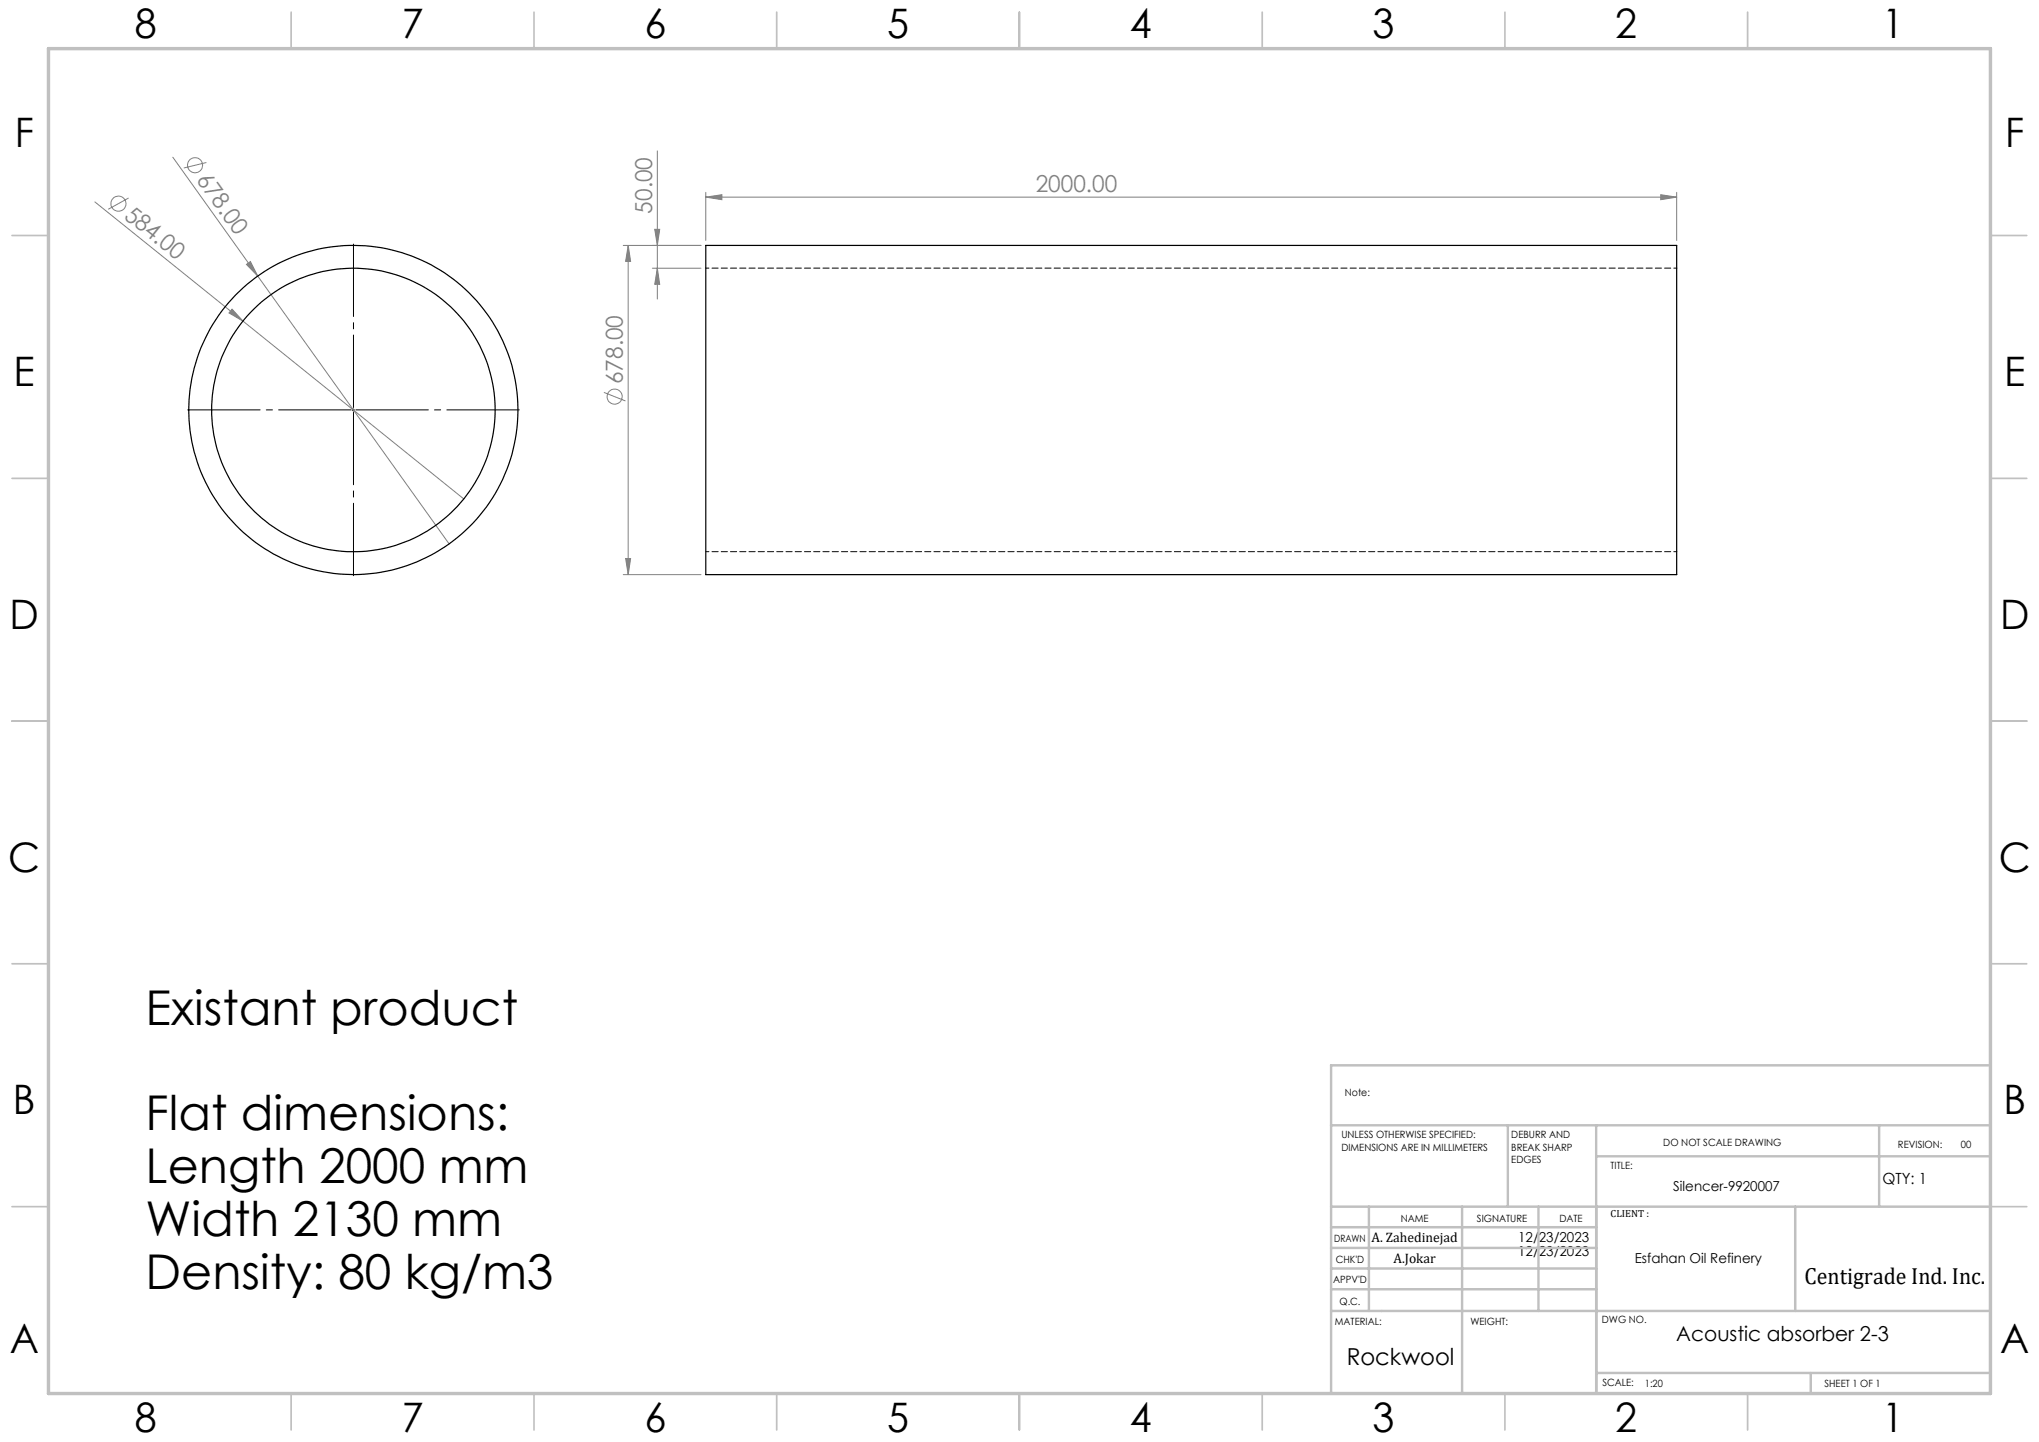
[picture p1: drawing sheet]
<svg xmlns="http://www.w3.org/2000/svg" width="420mm" height="297mm" viewBox="0 0 420 297" stroke-linecap="round" stroke-linejoin="round" font-family="sans-serif">
<g fill="none" stroke="#808080" stroke-width=".21">
<path d="M35.6 32.4l17.5 24.5M42.5 33.5l-4.6 1.1M135.4 31.1v30.5M145.4 39.6v9.9M345.4 39.6v9.9M19.5 41.6l30.6 24.5M26.5 40.8l-4.2 2.3M50.8 54.5l.8-.6 1.5 3zM53.1 56.9l39.4 55.1M128.4 50.5h16M129.4 50.5l.5 3.3h-1zM129.4 50.5v67.9"/>
<path d="M134.4 55.2h10M134.9 47.2h1l-.5 3.3zM135.4 55.2l.5 3.4h-1zM145.4 40.6l3.3-.5v1zM145.4 40.6h200M342.1 40.1l3.3 .5-3.3 .5zM47.8 63.7l2.3 2.4-2.9-1.7zM50.1 66.1l45.4 36.7M124.4 80.8l4.4 1.8M128.4 118.4h16M128.9 115h1l-.5 3.4z"/>
<circle cx="40.2" cy="34" r="1.56"/>
<circle cx="24.4" cy="42" r="1.56"/>
<circle cx="126.6" cy="81.7" r="1.55"/>
</g>
<path d="M72.3 84.4h-33.6M72.8 83.9v-33.6M72.8 84.9v33.7M73.3 84.4h33.7" fill="none" stroke="#000" stroke-width=".21" stroke-dasharray="15.2 1.3 1.3 1.3" stroke-dashoffset=".3"/>
<path d="M72.5 84.5h.6M72.8 84.2v.5" fill="none" stroke="#000" stroke-width=".21"/>
<g fill="none" stroke="#c0c0c0" stroke-width=".35">
<path d="M60 2.5v7.5M110 2.5v7.5M160 2.5v7.5M210 2.5v7.5M260 2.5v7.5M310 2.5v7.5M360 2.5v7.5M2.5 48.5h7.5M410 48.5h7.5M2.5 98.5h7.5M410 98.5h7.5M2.5 148.5h7.5"/>
<path d="M410 148.5h7.5M2.5 198.5h7.5M410 198.5h7.5M2.5 248.5h7.5M410 248.5h7.5M60 287v7.5M110 287v7.5M160 287v7.5M210 287v7.5M260 287v7.5M310 287v7.5M360 287v7.5"/>
</g>
<g fill="none" stroke="#c0c0c0" stroke-width=".5">
<path d="M410 219.4h-135.8v67.4M274.2 231.8h135.8M310.6 231.8v16.7M328.8 231.8v55.2M328.8 238.2h81.2M387.1 231.8v16.7M274.2 248.5h135.8M274.2 257h54.6M274.2 252.8h54.6M282 248.5v21.5M301.2 248.5v38.3M316.9 248.5v21.5"/>
<path d="M369.8 248.5v21.5M274.2 265.5h54.6M274.2 261.3h54.6M274.2 270h135.8M328.8 282.8h81.2M373 282.8v4.2"/>
</g>
<path d="M10 10h400v277h-400z" fill="none" stroke="#c0c0c0" stroke-width=".7"/>
<g fill="#808080">
<path d="M50.8 54.5l.8-.6 1.5 3z"/>
<path d="M47.8 63.7l2.3 2.4-2.9-1.7z"/>
<path d="M342.1 40.1l3.3 .5-3.3 .5zM145.4 40.6l3.3-.5v1z"/>
<path d="M135.4 55.2l.5 3.4h-1zM134.9 47.2h1l-.5 3.3z"/>
<path d="M129.4 50.5l.5 3.3h-1zM128.9 115h1l-.5 3.4z"/>
</g>
<g fill="none" stroke="#000" stroke-width=".25">
<path d="M145.4 50.5h200v67.9h-200z"/>
<circle cx="72.8" cy="84.5" r="33.9"/>
<circle cx="72.8" cy="84.4" r="29.2"/>
</g>
<path d="M345.4 55.2h-200M145.4 113.6h200" fill="none" stroke="#000" stroke-width=".21" stroke-dasharray="1.3 .6" stroke-dashoffset=".6"/>
<g font-size="9.9">
<text x="30" y="211">Existant product</text>
<text x="30" y="232.8">Flat dimensions:</text>
<text x="30" y="243.6">Length 2000 mm</text>
<text x="30" y="254.5">Width 2130 mm</text>
<text x="30" y="265.4">Density: 80 kg/m3</text>
</g>
<g font-size="8.4">
<text x="27.7" y="7.9">8</text>
<text x="82.7" y="7.9">7</text>
<text x="132.7" y="7.9">6</text>
<text x="182.7" y="7.9">5</text>
<text x="232.7" y="7.9">4</text>
<text x="282.7" y="7.9">3</text>
<text x="332.7" y="7.9">2</text>
<text x="387.7" y="7.9">1</text>
<text x="3" y="30.3">F</text>
<text x="413" y="30.3">F</text>
<text x="2.8" y="79.5">E</text>
<text x="412.8" y="79.5">E</text>
<text x="2" y="129.5">D</text>
<text x="412" y="129.5">D</text>
<text x="1.7" y="179.5">C</text>
<text x="411.7" y="179.5">C</text>
<text x="2.7" y="229.5">B</text>
<text x="412.7" y="229.5">B</text>
<text x="2" y="278.8">A</text>
<text x="412" y="278.8">A</text>
<text x="27.7" y="294.9">8</text>
<text x="82.7" y="294.9">7</text>
<text x="132.7" y="294.9">6</text>
<text x="182.7" y="294.9">5</text>
<text x="232.7" y="294.9">4</text>
<text x="282.7" y="294.9">3</text>
<text x="332.7" y="294.9">2</text>
<text x="387.7" y="294.9">1</text>
</g>
<g font-size="4.8" fill="#808080">
<text x="40.3" y="37.1" transform="rotate(54 40.3 37.1)">678.00</text>
<text x="213.3" y="39.5">2000.00</text>
<text x="25.4" y="44.8" transform="rotate(39 25.4 44.8)">584.00</text>
<text x="134.3" y="44" transform="rotate(-90 134.3 44)">50.00</text>
<text x="128.3" y="79.1" transform="rotate(-90 128.3 79.1)">678.00</text>
</g>
<g font-size="4.8">
<text x="371.7" y="264.5">Centigrade Ind. Inc.</text>
<text x="277.4" y="281.1">Rockwool</text>
</g>
<text font-size="4.2" x="345.3" y="276.1">Acoustic absorber 2-3</text>
<text font-size="3.2" x="387.7" y="243.9">QTY: 1</text>
<g font-size="2.8">
<text x="344.7" y="245.3">Silencer-9920007</text>
<text x="282.5" y="255.9">A. Zahedinejad</text>
<text x="312.7" y="255.9">12/23/2023</text>
<text x="287" y="260.1">A.Jokar</text>
<text x="312.7" y="258.7">12/23/2023</text>
<text x="336.7" y="260.1">Esfahan Oil Refinery</text>
</g>
<g font-size="2.1">
<text x="277" y="225.8">Note:</text>
<text x="276.3" y="234.5">UNLESS OTHERWISE SPECIFIED:</text>
<text x="276.3" y="237">DIMENSIONS ARE IN MILLIMETERS</text>
<text x="311.3" y="234.5">DEBURR AND</text>
<text x="311.3" y="237">BREAK SHARP</text>
<text x="311.3" y="239.5">EDGES</text>
<text x="342.6" y="235.9">DO NOT SCALE DRAWING</text>
<text x="391" y="236.5">REVISION:</text>
<text x="403.9" y="236.5">00</text>
<text x="331.8" y="240.8">TITLE:</text>
<text x="288.5" y="251.7">NAME</text>
<text x="304.2" y="251.7">SIGNATURE</text>
<text x="321.2" y="251.7">DATE</text>
<text x="331.8" y="250.7">CLIENT :</text>
<text x="274.8" y="255.8">DRAWN</text>
<text x="275.1" y="260.1">CHK'D</text>
<text x="274.6" y="264.2">APPV'D</text>
<text x="275.9" y="268.7">Q.C.</text>
<text x="275" y="273">MATERIAL:</text>
<text x="302.9" y="273">WEIGHT:</text>
<text x="330" y="272.5">DWG NO.</text>
<text x="330.1" y="285.6">SCALE:</text>
<text x="338.8" y="285.6">1:20</text>
<text x="375.8" y="285.6">SHEET 1 OF 1</text>
</g>
</svg>
